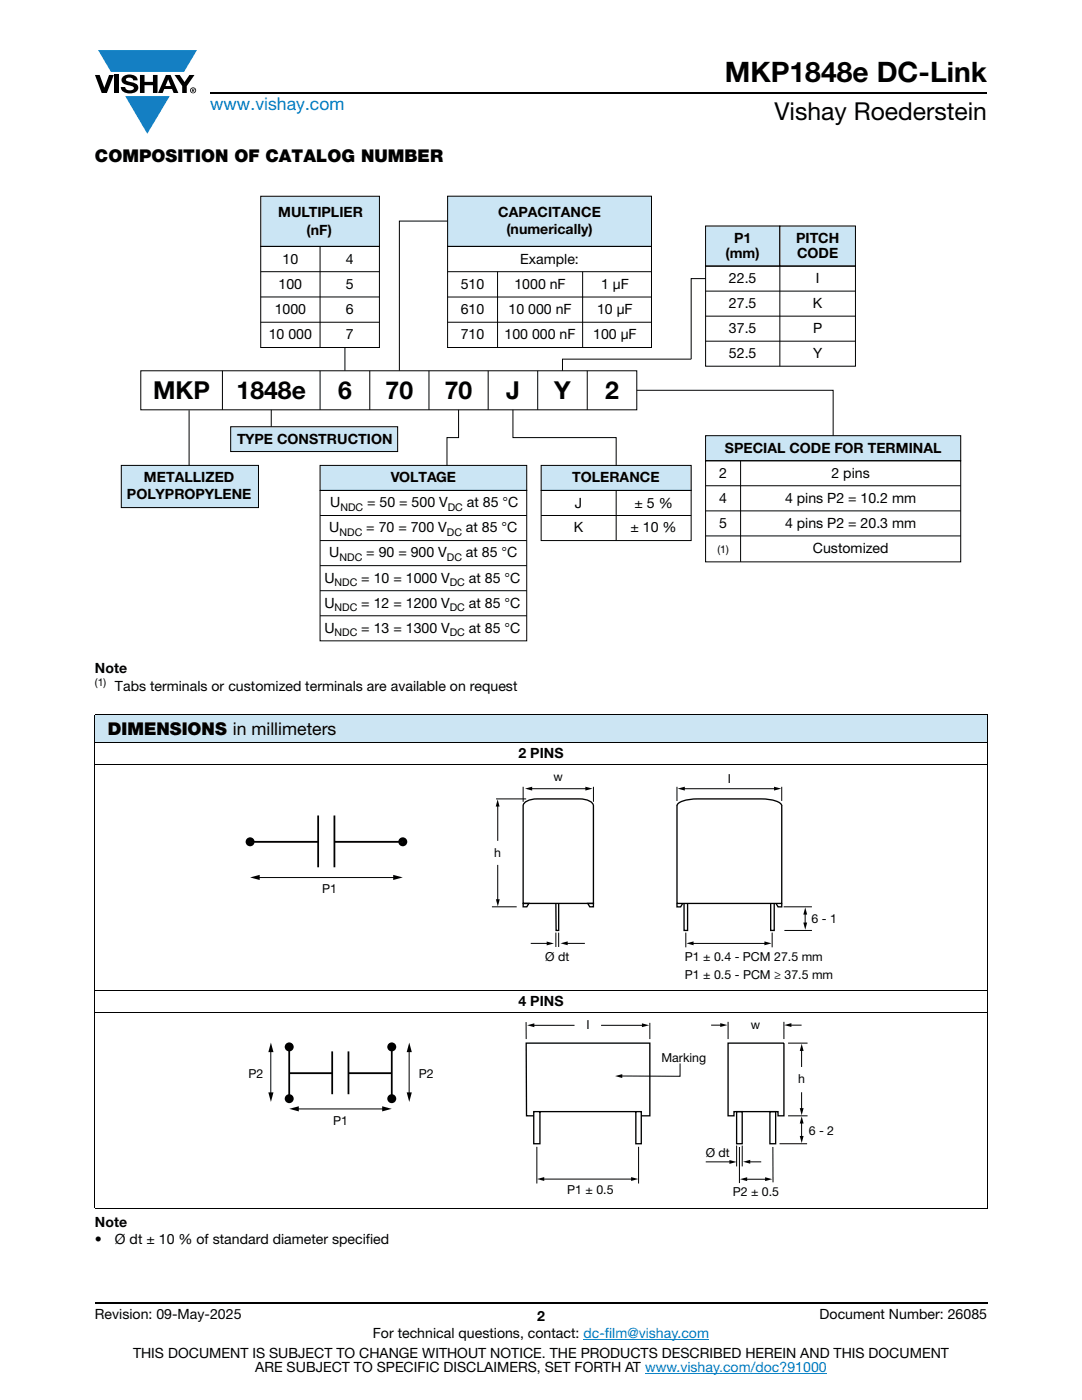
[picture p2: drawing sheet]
<svg xmlns="http://www.w3.org/2000/svg" width="216mm" height="279mm" viewBox="0 0 216 279" stroke-linecap="round" stroke-linejoin="round" font-family="sans-serif">
<g fill="#147fc3">
<path d="M19.6 10h19.7l-2.6 4.3h-1.1h-13.5z"/>
<path d="M25 19.2h8.9l-4.5 7.5z"/>
</g>
<g fill="#000">
<path d="M18.9 15h1l.9 2.5 1-2.5h.9l-1.4 3.6h-1zM22.9 15h.9v3.6h-.9zM24.6 15.3a2.1 2.1 0 0 1 2.8 .3l.1 .4h-.9a.79 .79 0 0 0-.7-.5 .79 .79 0 0 0-.8 .4l.3 .3 1 .2a1.08 1.08 0 0 1 1.2 1 1.08 1.08 0 0 1-1.1 1.2 1.73 1.73 0 0 1-2.4-1.2h.9a.96 .96 0 0 0 .8 .6 .96 .96 0 0 0 .9-.4 1.31 1.31 0 0 0-1.2-.6 1.03 1.03 0 0 1-1.1-.6 1.03 1.03 0 0 1 .2-1.1zM27.9 15h.9v1.3h1.7v-1.3h.9v3.6h-.9v-1.6h-1.7v1.6h-.9zM34.8 15h1.1l.9 1.4 1-1.4h1l-1.5 2.2v1.4h-.9v-1.4z"/>
<path d="M33.6 15.9l.5 1.3h-1.1zM33.1 15l-1.6 3.6h1l.3-.8h1.5l.3 .8h1l-1.6-3.6z"/>
<path d="M38.4 17.8h.2v.2h-.2zM38.3 17.7v.7h.1v-.3l.4 .3-.2-.3 .2-.2-.1-.2z"/>
<path d="M38.1 18a.46 .46 0 0 1 .9 0 .46 .46 0 0 1-.9 0zM37.9 18a.6 .6 0 0 0 1.2 0 .6 .6 0 0 0-1.2 0z"/>
</g>
<path d="M42 18.6h155M18.9 260h178.1" fill="none" stroke="#000" stroke-width=".36"/>
<path d="M116.4 267.3h25.1M128.7 274h36.3" fill="none" stroke="#007ec4" stroke-width=".2"/>
<path d="M18.9 142.7h178.1v5.5h-178.1z" fill="#cce5f3"/>
<path d="M18.9 142.7h178.1M18.9 148.2h178.1M18.9 152.6h178.1M18.9 142.7v98.4M197 142.7v98.4M18.9 197.7h178.1M18.9 202.1h178.1M18.9 241.2h178.1" fill="none" stroke="#000" stroke-width=".2"/>
<path d="M89.3 39.2h40.7v10h-40.7z" fill="#cbe5f4"/>
<path d="M89.3 39.2h40.7v10h-40.7z" fill="none" stroke="#000" stroke-width=".2"/>
<path d="M52 39.2h23.7v10h-23.7z" fill="#cbe5f4"/>
<path d="M52 39.2h23.7v10h-23.7z" fill="none" stroke="#000" stroke-width=".2"/>
<path d="M46 85.2h33.3v4.9h-33.3z" fill="#cbe5f4"/>
<path d="M46 85.2h33.3v4.9h-33.3z" fill="none" stroke="#000" stroke-width=".2"/>
<path d="M63.9 92.9h41.2v5h-41.2z" fill="#cbe5f4"/>
<path d="M63.9 92.9h41.2v5h-41.2zM63.9 97.9h41.2v30h-41.2z" fill="none" stroke="#000" stroke-width=".2"/>
<path d="M140.8 87h50.9v4.9h-50.9z" fill="#cbe5f4"/>
<path d="M140.8 87h50.9v4.9h-50.9zM140.8 92h50.9v20.1h-50.9z" fill="none" stroke="#000" stroke-width=".2"/>
<path d="M108 92.9h29.9v5h-29.9z" fill="#cbe5f4"/>
<path d="M108 92.9h29.9v5h-29.9zM108 97.9h29.9v10h-29.9z" fill="none" stroke="#000" stroke-width=".2"/>
<path d="M24.2 92.9h27.4v8.4h-27.4z" fill="#cbe5f4"/>
<path d="M24.2 92.9h27.4v8.4h-27.4z" fill="none" stroke="#000" stroke-width=".2"/>
<path d="M140.8 45.1h14.8v8h-14.8z" fill="#cbe5f4"/>
<path d="M140.8 45.1h14.8v8h-14.8z" fill="none" stroke="#000" stroke-width=".2"/>
<path d="M155.6 45.1h15.1v8h-15.1z" fill="#cbe5f4"/>
<g fill="none" stroke="#000" stroke-width=".2">
<path d="M52 54.2h23.7M52 59.3h23.7M52 49.2h23.7v20.2h-23.7zM63.9 49.3v20.1M89.3 54.2h40.7M89.3 59.3h40.7M89.3 49.2h40.7v20.2h-40.7zM89.3 44.1h-9.6v29.9M99.3 54.2v15.2M116.3 54.2v15.2M140.8 55.6h-2.9v16.1h-25.7v2.3M140.8 58.1h29.9"/>
<path d="M140.8 53.1h29.9v20h-29.9zM155.6 45.1h15.1v8h-15.1zM155.6 53.1v20M28.1 74h99v7.8h-99zM44.4 74v7.8M52 64.3h23.7M63.9 74v7.8M68.8 69.4v4.6M73.8 74v7.8M85.6 74v7.8M89.3 64.3h40.7M97.4 74v7.8"/>
<path d="M107.3 74v7.8M117.2 74v7.8M127.1 77.9h39.1v9.1M140.8 63.1h29.9M140.8 68.1h29.9M37.7 81.9v11M54.1 81.8v3.3M91.5 81.8v5.5h-2.3v5.6M102.4 81.8v5.5h20.6v5.6M123 97.9v10M140.8 96.9h50.9M147.8 92v20.1"/>
<path d="M63.9 102.9h41.2M63.9 107.9h41.2M63.9 112.9h41.2M63.9 117.9h41.2M108 102.9h29.9M140.8 102h50.9M140.8 107h50.9M63.9 122.9h41.2M99 159.4h6M104.4 157v3M105.9 157.4h11.2M118.4 157v3"/>
<path d="M135.1 157v2.9M136.4 157.4h18.3M156 157v2.8M51.5 175.1h27.3M99.3 172.6v7.1M99.3 160.7v7.1M98.2 181h4.9M105.9 188.3h3.4M110.9 186.1v2.9M111.5 186.1v2.9M113 188.3h3.7M136.8 186.1v3"/>
<path d="M138.1 188.3h14.7M154.1 186.1v3M156.4 181h5.6M156.5 185.7h5.5M160.7 182.3v2.1M54 209.6v8.8M81.6 209.6v8.8M105 204v3.4M106.4 204.6h8.2M119.9 204.6h8.5M129.7 204.1v3.3M135.7 212.2v2.6l-11.8-.1"/>
<path d="M141.9 204.6h2.1M145.3 203.9v3.5M156.4 203.9v3.5M157.2 208.2h3.9M157.7 204.6h2.2M159.9 209.5v3.4M159.9 218v3.4M59.3 221.3h17.3M107.1 228.9v7.3M108.3 235.3h17.9M127.4 228.9v7.3M140.8 231.9h5"/>
<path d="M147 228.6v4.2M147.5 228.9v7.2M148.1 228.6v4.2M148.8 235.3h4.1M149.4 231.9h2.5M154.2 228.9v7.1M155.5 228.3h5.5M157.2 222.7h3.9M159.9 224v3"/>
</g>
<g fill="none" stroke="#000" stroke-width=".26">
<path d="M104.8 160.1a3.9 3.9 0 0 1 2.4-.7h8.4a2.48 2.48 0 0 1 2.8 1.4v19.5h-14v-19.5zM135.1 160.8a1.74 1.74 0 0 1 1.5-1.1l2.6-.3h12.7a5.8 5.8 0 0 1 4 1.1l.1 .3M135.1 160.7v19.6h20.9v-19.6M104.4 180.3h1.1l-.4 .7h-.7zM110.9 180.3l.1 5.4h.5v-5.3M117.3 180.3h1.1v.7h-.7zM135.1 180.3v.7h.7l.4-.7M136.5 180.3v5.4h.7v-5.4M153.8 180.3v5.4h.7v-5.4M154.9 180.3l.4 .7h.7v-.7M145.3 208.2h11.1v14.5h-1.2v-.9h-8.7v.9h-1.2zM106.5 222.7h-1.4l-.1-14.5h24.7v14.5h-1.7"/>
<path d="M107.7 221.8v6.5h-1.2v-6.5h21.5v6.5h-1.1v-6.5M147 221.8h1.1v6.5h-1.1zM153.6 221.8h1.2v6.5h-1.2z"/>
</g>
<g fill="#000">
<path d="M104.8 157.4l1.4-.4v.8zM116.8 157l1.4 .4-1.4 .4zM135.2 157.4l1.4-.4v.8zM154.5 157l1.4 .4-1.4 .4zM49.9 175.1l1.9-.5v1zM78.5 174.6l1.9 .5-1.9 .5zM99 179.5h.7l-.4 1.4zM99.3 159.5l.4 1.5h-.8zM109.1 187.9l1.4 .4-1.4 .4zM111.8 188.3l1.5-.4v.7zM137 188.3l1.4-.4v.7zM152.5 187.9l1.5 .4-1.5 .3z"/>
<path d="M160.7 181.1l.4 1.4h-.8zM160.3 184.1h.8l-.4 1.4zM54.1 208.1l.5 1.9h-1.1zM53.5 218h1.1l-.5 1.9zM81.7 208.1l.5 1.9h-1.1zM81.1 218h1.1l-.5 1.9zM105.2 204.6l1.4-.4v.8zM122.7 214.7l1.5-.3v.7zM128.1 204.2l1.4 .4-1.4 .4zM143.7 204.2l1.4 .4-1.4 .4zM156.5 204.6l1.4-.4v.8zM160 208.3l.4 1.4h-.8z"/>
<path d="M57.7 221.3l1.9-.5v1zM76.3 220.8l1.9 .5-1.9 .5zM107.2 235.3l1.4-.4v.8zM125.9 234.9l1.5 .4-1.5 .4zM145.5 231.5l1.5 .4-1.5 .4zM147.7 235.3l1.4-.4v.8zM148.3 231.9l1.4-.4v.7zM152.7 234.9l1.4 .4-1.4 .4zM159.6 221.1h.8l-.4 1.5zM160 222.8l.4 1.4h-.8zM159.6 226.7h.8l-.4 1.4z"/>
<circle cx="49.9" cy="168" r=".89"/>
<circle cx="80.4" cy="168" r=".89"/>
<circle cx="57.7" cy="208.9" r=".89"/>
<circle cx="57.7" cy="219.3" r=".89"/>
<circle cx="78.2" cy="208.9" r=".89"/>
<circle cx="78.2" cy="219.3" r=".89"/>
</g>
<path d="M49.9 168h13.6M66.7 168h13.7M57.7 214.2h8.7M69.5 214.2h8.7" fill="none" stroke="#ee1d23" stroke-width=".2"/>
<path d="M49.9 168h13.6M63.5 162.8v10.3M66.7 168h13.7M66.7 162.8v10.3M57.7 208.9v10.4M57.7 214.2h8.7M66.3 209.8v8.6M69.5 214.2h8.7M69.5 209.8v8.6M78.2 208.9v10.4" fill="none" stroke="#000" stroke-width=".35"/>
<text font-size="5.6" x="144.6" y="16.4">MKP1848e DC-Link</text>
<g font-size="4.9">
<text x="154.5" y="24">Vishay Roederstein</text>
<text x="30.6" y="79.6">MKP</text>
<text x="47.2" y="79.6">1848e</text>
<text x="67.5" y="79.6">6</text>
<text x="76.9" y="79.6">70</text>
<text x="88.8" y="79.6">70</text>
<text x="101" y="79.6">J</text>
<text x="110.6" y="79.6">Y</text>
<text x="120.7" y="79.6">2</text>
</g>
<text font-size="3.5" fill="#007ec4" x="42" y="21.9">www.vishay.com</text>
<g font-size="3.5">
<text x="18.9" y="32.3">COMPOSITION OF CATALOG NUMBER</text>
<text x="21.5" y="146.8">DIMENSIONS in millimeters</text>
</g>
<g font-size="2.8">
<text x="55.5" y="43.3">MULTIPLIER</text>
<text x="61.2" y="46.8">(nF)</text>
<text x="99.4" y="43.3">CAPACITANCE</text>
<text x="101.1" y="46.7">(numerically)</text>
<text x="56.4" y="52.7">10</text>
<text x="69" y="52.7">4</text>
<text x="103.8" y="52.7">Example:</text>
<text x="144.7" y="51.4">(mm)</text>
<text x="146.5" y="48.6">P1</text>
<text x="158.9" y="48.6">PITCH</text>
<text x="159" y="51.4">CODE</text>
<text x="55.6" y="57.7">100</text>
<text x="69" y="57.7">5</text>
<text x="91.9" y="57.6">510</text>
<text x="102.6" y="57.6">1000 nF</text>
<text x="119.9" y="57.6">1 μF</text>
<text x="145.5" y="56.6">22.5</text>
<text x="162.8" y="56.6">I</text>
<text x="54.8" y="62.7">1000</text>
<text x="69" y="62.7">6</text>
<text x="91.9" y="62.7">610</text>
<text x="101.5" y="62.7">10 000 nF</text>
<text x="119.1" y="62.7">10 μF</text>
<text x="145.5" y="61.5">27.5</text>
<text x="162.2" y="61.5">K</text>
<text x="53.6" y="67.7">10 000</text>
<text x="69" y="67.7">7</text>
<text x="91.9" y="67.7">710</text>
<text x="100.7" y="67.7">100 000 nF</text>
<text x="118.4" y="67.7">100 μF</text>
<text x="145.5" y="66.5">37.5</text>
<text x="145.5" y="71.5">52.5</text>
<text x="162.2" y="66.5">P</text>
<text x="162.2" y="71.5">Y</text>
<text x="47.3" y="88.5">TYPE CONSTRUCTION</text>
<text x="143.5" y="95.3">2</text>
<text x="144.6" y="90.4">SPECIAL CODE FOR TERMINAL</text>
<text x="165.9" y="95.3">2 pins</text>
<text x="25.3" y="99.7">POLYPROPYLENE</text>
<text x="28.7" y="96.3">METALLIZED</text>
<text x="65.9" y="101.2">U</text>
<text x="73.3" y="101.2">= 50 = 500 V</text>
<text x="78" y="96.3">VOLTAGE</text>
<text x="93.2" y="101.2">at 85 °C</text>
<text x="114.2" y="96.3">TOLERANCE</text>
<text x="114.7" y="101.3">J</text>
<text x="126.6" y="101.3">± 5 %</text>
<text x="143.5" y="100.3">4</text>
<text x="156.6" y="100.3">4 pins P2 = 10.2 mm</text>
<text x="65.7" y="106.3">U</text>
<text x="73.1" y="106.2">= 70 = 700 V</text>
<text x="93" y="106.2">at 85 °C</text>
<text x="114.5" y="106.2">K</text>
<text x="125.8" y="106.2">± 10 %</text>
<text x="143.5" y="105.3">5</text>
<text x="156.7" y="105.3">4 pins P2 = 20.3 mm</text>
<text x="65.7" y="111.3">U</text>
<text x="73.1" y="111.3">= 90 = 900 V</text>
<text x="93" y="111.3">at 85 °C</text>
<text x="162.2" y="110.4">Customized</text>
<text x="64.7" y="116.3">U</text>
<text x="72.1" y="116.3">= 10 = 1000 V</text>
<text x="93.6" y="116.3">at 85 °C</text>
<text x="64.7" y="121.3">U</text>
<text x="72.1" y="121.3">= 12 = 1200 V</text>
<text x="93.6" y="121.3">at 85 °C</text>
<text x="64.7" y="126.3">U</text>
<text x="72.1" y="126.3">= 13 = 1300 V</text>
<text x="93.6" y="126.3">at 85 °C</text>
<text x="18.9" y="134.3">Note</text>
<text x="22.9" y="137.8">Tabs terminals or customized terminals are available on request</text>
<text x="103.5" y="151.3">2 PINS</text>
<text x="103.5" y="200.8">4 PINS</text>
<text x="18.9" y="244.8">Note</text>
<text x="18.9" y="248.3">•</text>
<text x="22.9" y="248.3">Ø dt ± 10 % of standard diameter specified</text>
<text x="18.9" y="263.3">Revision: 09-May-2025</text>
<text x="107.2" y="263.6">2</text>
<text x="163.6" y="263.3">Document Number: 26085</text>
<text x="74.4" y="267.1">For technical questions, contact: dc-film@vishay.com</text>
<text x="26.5" y="271">THIS DOCUMENT IS SUBJECT TO CHANGE WITHOUT NOTICE. THE PRODUCTS DESCRIBED HEREIN AND THIS DOCUMENT</text>
<text x="50.9" y="273.8">ARE SUBJECT TO SPECIFIC DISCLAIMERS, SET FORTH AT www.vishay.com/doc?91000</text>
</g>
<g font-size="2.5">
<text x="110.5" y="155.9">w</text>
<text x="145.2" y="156.3">I</text>
<text x="98.6" y="171">h</text>
<text x="64.3" y="178.3">P1</text>
<text x="161.9" y="184.3">6 - 1</text>
<text x="108.8" y="191.8">Ø dt</text>
<text x="136.7" y="191.8">P1 ± 0.4 - PCM 27.5 mm</text>
<text x="136.7" y="195.3">P1 ± 0.5 - PCM ≥ 37.5 mm</text>
<text x="117" y="205.4">I</text>
<text x="149.8" y="205.4">w</text>
<text x="49.6" y="215.1">P2</text>
<text x="83.6" y="215.1">P2</text>
<text x="132" y="211.9">Marking</text>
<text x="159.3" y="216.2">h</text>
<text x="66.5" y="224.4">P1</text>
<text x="161.4" y="226.4">6 - 2</text>
<text x="140.8" y="230.9">Ø dt</text>
<text x="113.2" y="238.2">P1 ± 0.5</text>
<text x="146.2" y="238.7">P2 ± 0.5</text>
</g>
<g font-size="2.1">
<text x="67.9" y="102">NDC</text>
<text x="89.4" y="102">DC</text>
<text x="67.8" y="107">NDC</text>
<text x="89.2" y="107">DC</text>
<text x="67.8" y="112">NDC</text>
<text x="89.2" y="112">DC</text>
<text x="143.1" y="110.3">(1)</text>
<text x="66.8" y="117">NDC</text>
<text x="89.8" y="117">DC</text>
<text x="66.8" y="122">NDC</text>
<text x="89.8" y="122">DC</text>
<text x="66.8" y="127">NDC</text>
<text x="89.8" y="127">DC</text>
<text x="18.9" y="137">(1)</text>
</g>
</svg>
